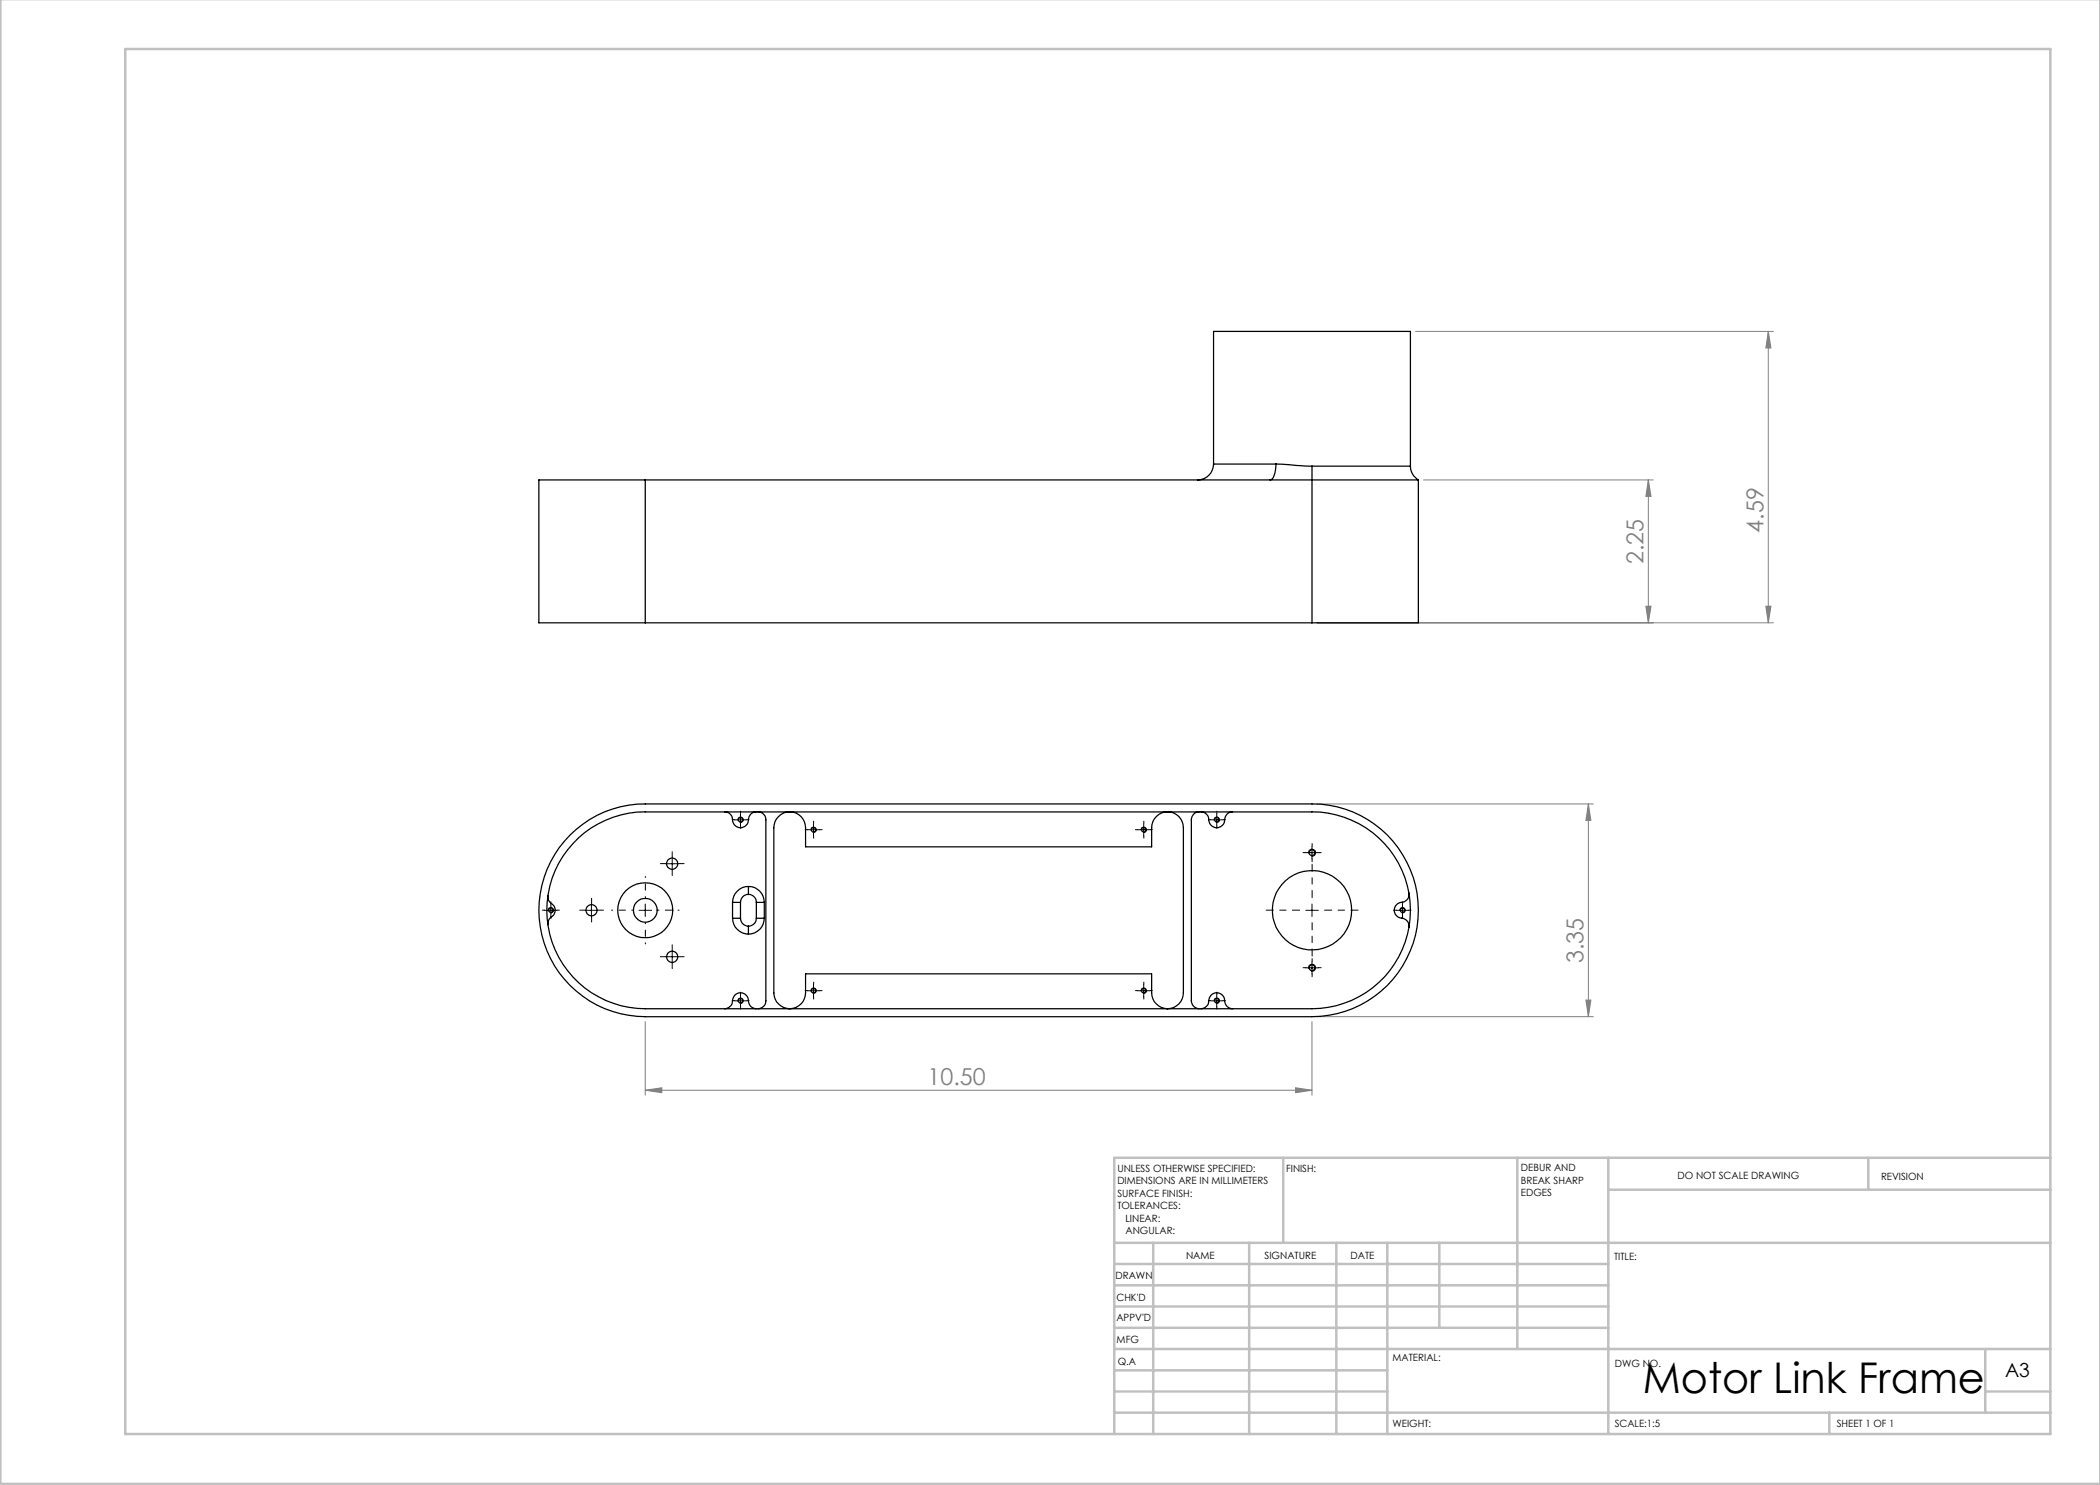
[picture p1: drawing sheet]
<svg xmlns="http://www.w3.org/2000/svg" width="420mm" height="297mm" viewBox="0 0 420 297" stroke-linecap="round" stroke-linejoin="round" font-family="sans-serif">
<g fill="none" stroke="#808080" stroke-width=".2">
<path d="M283.1 66.3h71.6M353.7 66.3l.5 3.3h-1zM353.7 66.3v58.3M284.7 96h46M329.7 96l.5 3.3h-1zM329.7 96v28.6M263.4 124.6h91.3M329.2 121.2h1l-.5 3.4zM353.2 121.2h1l-.5 3.4zM263.4 160.8h55.3M317.7 160.8l.5 3.3h-1zM317.7 160.8v42.5"/>
<path d="M129 218l3.4-.4v.9zM129 204.3v14.7M129 218h133.4M259.1 217.6l3.3 .4-3.3 .5zM262.4 204.3v14.7M263.4 203.3h55.3M317.2 200h1l-.5 3.3z"/>
</g>
<g fill="none" stroke="#000" stroke-width=".2">
<path d="M133.2 172.8h2.5M134.4 171.5v2.5M146.9 164h2.5M147.6 164.1a.55 .55 0 0 1 .4-.7 .55 .55 0 0 1 .6 .6 .55 .55 0 0 1-.6 .5M148.1 162.7v2.5M161.5 165.9h2.5M162.2 166.1a.54 .54 0 0 1 .4-.7 .54 .54 0 0 1 .6 .6 .54 .54 0 0 1-.6 .5M162.7 164.7v2.5M227.5 165.9h2.5M228.2 166.1a.54 .54 0 0 1 .5-.7 .54 .54 0 0 1 .6 .6 .54 .54 0 0 1-.7 .5M228.7 164.7v2.5M242.1 164h2.5"/>
<path d="M242.8 164.1a.55 .55 0 0 1 .5-.7 .55 .55 0 0 1 .6 .6 .55 .55 0 0 1-.7 .5M243.3 162.7v2.5M261.2 170.5h2.5M261.7 170.7a.71 .71 0 0 1 .6-.9 .71 .71 0 0 1 .8 .8 .71 .71 0 0 1-.9 .6M262.4 169.3v2.5M108.9 182.1h2.5M109.6 182.2a.55 .55 0 0 1 .5-.7 .55 .55 0 0 1 .6 .6 .55 .55 0 0 1-.7 .5M110.2 180.8v2.5M117.1 182.1h2.5M118.3 180.8v2.5M127.8 182.1h2.5M129 180.8v2.5"/>
<path d="M133.2 191.3h2.5M134.4 190.1v2.5M148.1 198.9v2.5M161.5 198.2h2.5M162.2 198.3a.55 .55 0 0 1 .5-.7 .55 .55 0 0 1 .5 .6 .55 .55 0 0 1-.6 .5M162.7 196.9v2.5M227.5 198.2h2.5M228.2 198.3a.55 .55 0 0 1 .5-.7 .55 .55 0 0 1 .6 .6 .55 .55 0 0 1-.7 .5M228.7 196.9v2.5M243.3 198.9v2.5M261.2 182.1h2.5M261.2 193.6h2.5"/>
<path d="M261.7 193.7a.71 .71 0 0 1 .6-.9 .71 .71 0 0 1 .8 .8 .71 .71 0 0 1-.9 .6M262.4 180.8v2.5M262.4 192.3v2.5M279.3 182.1h2.5M280 182.2a.55 .55 0 0 1 .4-.7 .55 .55 0 0 1 .6 .6 .55 .55 0 0 1-.6 .5M280.5 180.8v2.5M146.9 200.2h2.5M147.6 200.3a.55 .55 0 0 1 .4-.7 .55 .55 0 0 1 .6 .6 .55 .55 0 0 1-.6 .5M242.1 200.2h2.5M242.8 200.3a.55 .55 0 0 1 .5-.7 .55 .55 0 0 1 .6 .6 .55 .55 0 0 1-.7 .5"/>
</g>
<g fill="none" stroke="#c0c0c0" stroke-width=".5">
<path d="M.1 -.1v296.9h419.9M25 9.8h385.1v277h-385.1zM256.6 231.6v17M303.5 231.6v38.2M321.7 231.6v55.2M321.7 237.9h88.4M373.7 231.6v6.3M410.1 231.6h-187.3v55.2M222.8 248.6h187.3M222.8 257.1h98.9M222.8 252.8h98.9M230.6 248.6v38.2"/>
<path d="M249.8 248.6v38.2M267.3 248.6v38.2M277.5 248.6v38.2M287.9 248.6v17M222.8 265.6h98.9M222.8 261.3h98.9M222.8 278.3h54.7M222.8 274.1h54.7M222.8 269.8h187.3M397.1 278.3h13M397.1 269.8v12.7M222.8 282.5h187.3"/>
<path d="M365.9 282.5v4.3"/>
</g>
<path d="M129.1 179.5v-4.2M126.6 182h-4.3M129.1 184.5v4.3M131.6 182h4.2" fill="none" stroke="#000" stroke-width=".2" stroke-dasharray="15.2 1.3 1.3 1.3" stroke-dashoffset="15"/>
<path d="M262.4 179.5v-6.7M259.9 182h-6.7M262.4 184.5v6.7M264.9 182h6.7" fill="none" stroke="#000" stroke-width=".2" stroke-dasharray="15.2 1.3 1.3 1.3" stroke-dashoffset="13.8"/>
<g fill="none" stroke="#000" stroke-width=".2" stroke-dasharray="15.2 1.3 1.3 1.3">
<path d="M133.2 172.7h-1.1M134.4 171.5v-1.2M134.4 174v1.1M135.7 172.7h1.1M146.9 163.9h-.5M148.1 162.7v-.5M148.1 165.2v.4M149.4 163.9h.4M161.5 165.9h-.5M162.7 164.7v-.5M162.7 167.2v.4M164 165.9h.4"/>
<path d="M227.5 165.9h-.4M228.8 164.7v-.5M228.8 167.2v.4M230 165.9h.5M242.1 163.9h-.4M243.4 162.7v-.5M243.4 165.2v.4M244.6 163.9h.5M261.2 170.5h-.6M262.4 169.3v-.6M262.4 171.8v.5M263.7 170.5h.5"/>
<path d="M108.9 182h-.4M110.2 180.8v-.5M110.2 183.3v.4M111.4 182h.5M117.1 182h-1.2M118.3 180.8v-1.1M118.3 183.3v1.1M119.6 182h1.1M133.2 191.3h-1.1M134.4 190.1v-1.1M134.4 192.6v1.1M135.7 191.3h1.1"/>
<path d="M148.1 198.9v-.5M161.5 198.1h-.5M162.7 196.9v-.5M162.7 199.4v.4M164 198.1h.4M227.5 198.1h-.4M228.8 196.9v-.5M228.8 199.4v.4M230 198.1h.5M243.4 198.9v-.5M261.2 193.5h-.6M262.4 192.3v-.6"/>
<path d="M262.4 194.8v.6M263.7 193.5h.5M279.3 182h-.5M280.5 180.8v-.5M280.5 183.3v.4M281.8 182h.4M146.9 200.1h-.5M148.1 201.4v.4M149.4 200.1h.4M242.1 200.1h-.4M243.4 201.4v.4M244.6 200.1h.5"/>
</g>
<g fill="#808080">
<path d="M129 218l3.4-.4v.9zM259.1 217.6l3.3 .4-3.3 .5z"/>
<path d="M317.7 160.8l.5 3.3h-1zM317.2 200h1l-.5 3.3zM329.7 96l.5 3.3h-1zM329.2 121.2h1l-.5 3.4zM353.7 66.3l.5 3.3h-1zM353.2 121.2h1l-.5 3.4z"/>
</g>
<g fill="none" stroke="#000" stroke-width=".25">
<path d="M129 96h-21.2v28.6h21.2M129 96h133.4M129 96v28.6M242.7 92.8a3.2 3.2 0 0 1-3.2 3.2M242.7 92.8v-26.5h39.4v26.9M242.7 92.8h12.5M255.2 92.8l7.2 .4M255.2 92.8l-.2 1.8a1.68 1.68 0 0 1-1 1.4M262.4 93.2v2.8M262.4 96h21.3M262.4 93.2h19.7M262.4 96v28.6"/>
<path d="M282.1 93.2a3.2 3.2 0 0 0 1.6 2.8M283.7 96v28.6h-21.3M129 124.6h133.4M109.6 179.1a2.08 2.08 0 0 0 1.1 2 1.61 1.61 0 0 1-.6 2.4l-.4 .6-.1 .9M114 167a20.9 20.9 0 0 1 15-6.2h133.4a21.3 21.3 0 0 1 21.3 21.3 21.3 21.3 0 0 1-21.3 21.2h-133.4a21.3 21.3 0 0 1-19.6-13.1 21.3 21.3 0 0 1 4.6-23.2zM115.7 167.6a19.8 19.8 0 0 1 13.3-5.2h133.4a19.7 19.7 0 0 1 19.7 19.7 19.7 19.7 0 0 1-19.7 19.7h-133.4a19.7 19.7 0 0 1-18.3-12.6 19.7 19.7 0 0 1 5-21.6zM144.9 162.4a1.65 1.65 0 0 1 1.6 1.8 1.62 1.62 0 0 0 1.9 1.3 1.62 1.62 0 0 0 1.3-1.8l.3-.6 .4-.5 .9-.2M149.7 177.3a3.1 3.1 0 0 1 3.2 3.2M149.7 177.3a3.2 3.2 0 0 0-3.2 3.2M149.7 178.9a1.57 1.57 0 0 1 1.6 1.6M149.7 177.3v1.6M149.7 178.9a1.57 1.57 0 0 0-1.6 1.6"/>
<path d="M151.6 162.4a1.57 1.57 0 0 1 1.6 1.6v36.2a1.63 1.63 0 0 1-1.6 1.6M155.7 163.3a3.1 3.1 0 0 1 3.5-.7 3.1 3.1 0 0 1 1.9 3v3.8h69.2v-3.8a3.2 3.2 0 0 1 3.2-3.2 3.2 3.2 0 0 1 3.2 3.2v33a3.2 3.2 0 0 1-3.2 3.2 3.2 3.2 0 0 1-3.2-3.2v-3.8h-69.2v3.8a3.2 3.2 0 0 1-3.2 3.2 3.2 3.2 0 0 1-3.1-3.2v-33a3.1 3.1 0 0 1 .9-2.3zM239.9 162.4a1.57 1.57 0 0 0-1.6 1.6v36.2a1.63 1.63 0 0 0 1.6 1.6M240.2 162.4a1.65 1.65 0 0 1 1.6 1.8 1.62 1.62 0 0 0 1.9 1.3 1.62 1.62 0 0 0 1.3-1.8l.2-.6 .4-.5 .9-.2M281.8 178.6a1.64 1.64 0 0 1-1.8 1.9 1.62 1.62 0 0 0-1.1 1.9 1.62 1.62 0 0 0 1.8 1.3l.3 .1a1.56 1.56 0 0 1 .8 1.7M146.5 183.7a3.3 3.3 0 0 0 3.2 3.1M146.5 180.5h1.6M146.5 183.7h1.6M146.5 180.5v3.2M148.1 183.7a1.63 1.63 0 0 0 1.6 1.5M148.1 180.5v3.2M149.7 185.2v1.6"/>
<path d="M151.3 180.5h1.6M151.3 183.7h1.6M151.3 183.7a1.63 1.63 0 0 1-1.6 1.5M151.3 180.5v3.2M152.9 183.7a3.2 3.2 0 0 1-3.2 3.1M152.9 180.5v3.2M144.9 201.8a1.71 1.71 0 0 0 1.6-2 1.62 1.62 0 0 1 1.9-1.2 1.62 1.62 0 0 1 1.3 1.8l.3 .6 .4 .5 .9 .3M240.2 201.8a1.71 1.71 0 0 0 1.6-2 1.62 1.62 0 0 1 1.9-1.2 1.62 1.62 0 0 1 1.3 1.8l.2 .6 .4 .5 .9 .3"/>
<circle cx="134.4" cy="172.7" r="1.11"/>
<circle cx="148.1" cy="163.9" r=".45"/>
<circle cx="162.7" cy="166" r=".45"/>
<circle cx="228.8" cy="166" r=".45"/>
<circle cx="243.4" cy="163.9" r=".45"/>
<circle cx="262.4" cy="170.6" r=".56"/>
<circle cx="110.2" cy="182" r=".43"/>
<circle cx="118.3" cy="182" r="1.11"/>
<circle cx="129.1" cy="182.1" r="5.5"/>
<circle cx="129.1" cy="182.1" r="2.39"/>
<circle cx="134.4" cy="191.4" r="1.11"/>
<circle cx="162.7" cy="198.1" r=".46"/>
<circle cx="228.7" cy="198.1" r=".46"/>
<circle cx="262.4" cy="182.1" r="7.9"/>
<circle cx="262.4" cy="193.6" r=".56"/>
<circle cx="280.5" cy="182" r=".45"/>
<circle cx="148.1" cy="200.1" r=".45"/>
<circle cx="243.4" cy="200.1" r=".45"/>
</g>
<text font-size="8.5" x="328.6" y="278.5">Motor Link Frame</text>
<g font-size="4.7" fill="#808080">
<text x="352.7" y="106.5" transform="rotate(-90 352.7 106.5)">4.59</text>
<text x="328.7" y="112.9" transform="rotate(-90 328.7 112.9)">2.25</text>
<text x="316.7" y="192.6" transform="rotate(-90 316.7 192.6)">3.35</text>
<text x="185.5" y="217">10.50</text>
</g>
<text font-size="3.9" x="401" y="275.4">A3</text>
<g font-size="2">
<text x="223.5" y="234.4">UNLESS OTHERWISE SPECIFIED:</text>
<text x="223.5" y="236.9">DIMENSIONS ARE IN MILLIMETERS</text>
<text x="223.5" y="239.4">SURFACE FINISH:</text>
<text x="257.2" y="234.4">FINISH:</text>
<text x="304.2" y="234.3">DEBUR AND</text>
<text x="304.2" y="236.8">BREAK SHARP</text>
<text x="304.2" y="239.3">EDGES</text>
<text x="335.5" y="235.8">DO NOT SCALE DRAWING</text>
<text x="376.2" y="236">REVISION</text>
<text x="223.5" y="241.9">TOLERANCES:</text>
<text x="225.1" y="244.4">LINEAR:</text>
<text x="225.1" y="246.9">ANGULAR:</text>
<text x="237.2" y="251.8">NAME</text>
<text x="252.9" y="251.7">SIGNATURE</text>
<text x="270.1" y="251.7">DATE</text>
<text x="223.1" y="255.9">DRAWN</text>
<text x="322.8" y="252">TITLE:</text>
<text x="223.3" y="260.1">CHK'D</text>
<text x="223.3" y="264.2">APPV'D</text>
<text x="223.3" y="268.6">MFG</text>
<text x="223.5" y="272.9">Q.A</text>
<text x="278.5" y="272.3">MATERIAL:</text>
<text x="323" y="273.4">DWG NO.</text>
<text x="278.5" y="285.3">WEIGHT:</text>
<text x="323" y="285.4">SCALE:1:5</text>
<text x="367.4" y="285.4">SHEET 1 OF 1</text>
</g>
</svg>
